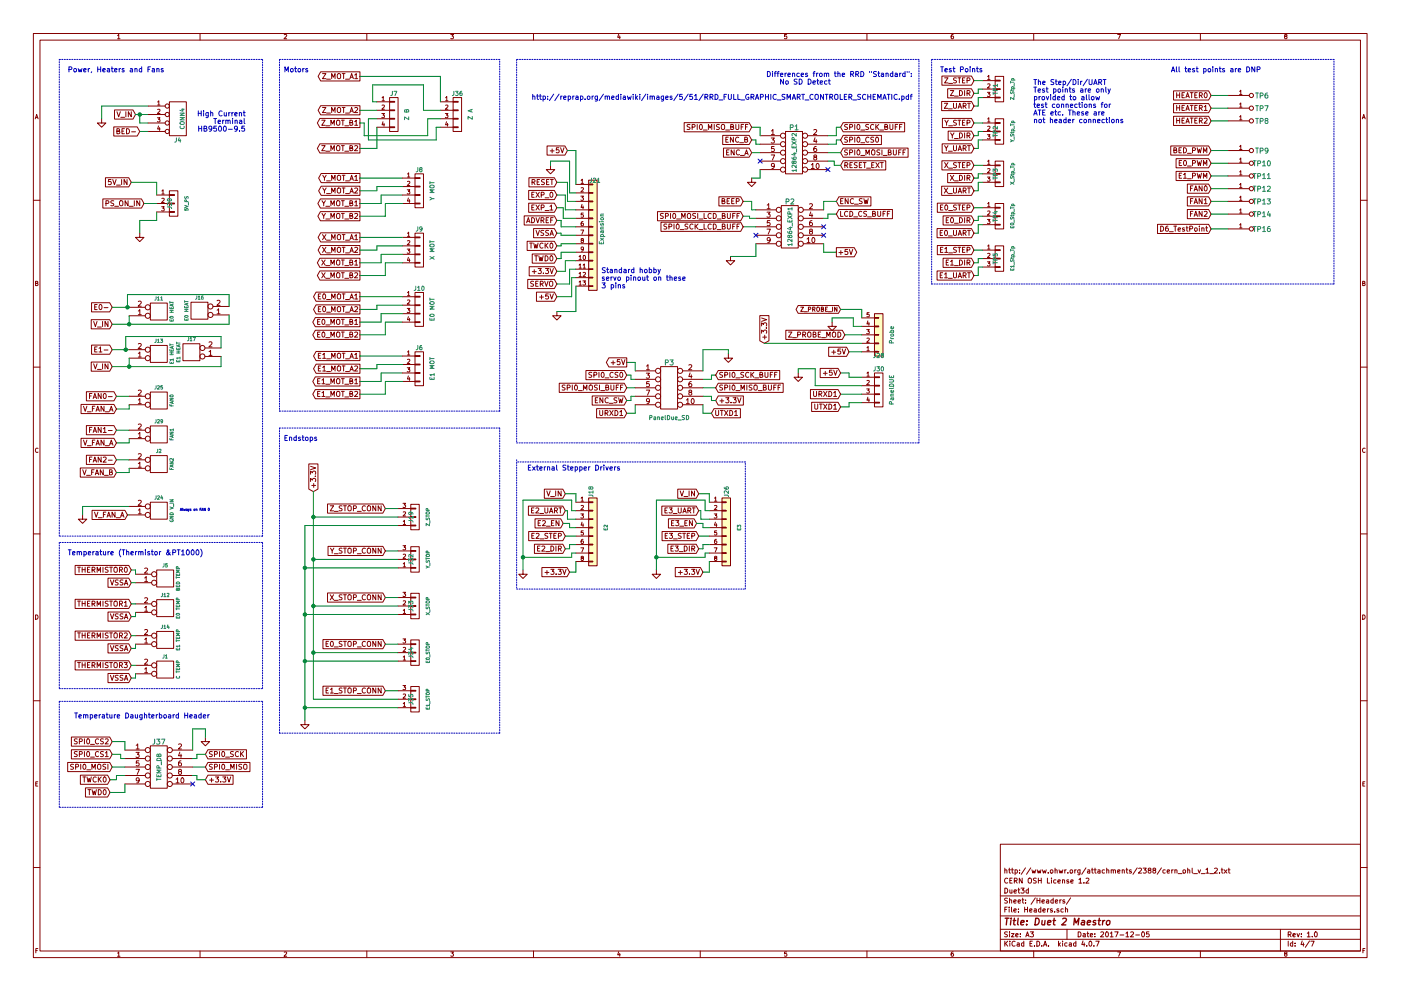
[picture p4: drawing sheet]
EESchema Schematic File Version 2
LIBS:Duet2Maestro-rescue
LIBS:power
LIBS:transistors
LIBS:conn
LIBS:linear
LIBS:regul
LIBS:cmos4000
LIBS:adc-dac
LIBS:memory
LIBS:xilinx
LIBS:microcontrollers
LIBS:dsp
LIBS:microchip
LIBS:analog_switches
LIBS:motorola
LIBS:texas
LIBS:intel
LIBS:audio
LIBS:interface
LIBS:digital-audio
LIBS:philips
LIBS:display
LIBS:cypress
LIBS:siliconi
LIBS:opto
LIBS:atmel
LIBS:contrib
LIBS:valves
LIBS:Duet2Maestro
LIBS:ATE
LIBS:Duet2Maestro-cache
EELAYER 25 0
EELAYER END
$Descr A3 16535 11693
encoding utf-8
Sheet 4 7
Title "Duet 2 Maestro"
Date "2017-12-05"
Rev "1.0"
Comp "Duet3d"
Comment1 "CERN OSH License 1.2"
Comment2 "http://www.ohwr.org/attachments/2388/cern_ohl_v_1_2.txt"
Comment3 ""
Comment4 ""
$EndDescr
Text GLabel 9025 4050 1    60   Input ~ 0
+3.3V
$Comp
L Conn_01x05 J28
U 1 1
P 10375 3950
F 0 "J28" H 10375 4200 50  0000 C CNN
F 1 "Probe" V 10525 3950 50  0000 C CNN
F 2 "complib:PIN_ARRAY_5x1" H 10375 3950 60  0001 C CNN
F 3 "" H 10375 3950 60  0001 C CNN
	1    10375 3950
	1    0    0    1   
$EndComp
Text GLabel 9975 3950 0    60   Input ~ 0
Z_PROBE_MOD
Text GLabel 9925 3650 0    50   BiDi ~ 0
Z_PROBE_IN
$Comp
L GND #PWR027
U 1 1
P 975 6075
AR Path="/53B0339C" Ref="#PWR027"  Part="1" 
AR Path="/50656780/53B0339C" Ref="#PWR048"  Part="1" 
F 0 "#PWR048" H 975 6075 30  0001 C CNN
F 1 "GND" H 975 6005 30  0001 C CNN
F 2 "" H 975 6075 60  0001 C CNN
F 3 "" H 975 6075 60  0001 C CNN
	1    975  6075
	1    0    0    -1  
$EndComp
$Comp
L GND #PWR028
U 1 1
P 9825 3800
AR Path="/53B0339B" Ref="#PWR028"  Part="1" 
AR Path="/50656780/53B0339B" Ref="#PWR049"  Part="1" 
F 0 "#PWR049" H 9825 3800 30  0001 C CNN
F 1 "GND" H 9825 3730 30  0001 C CNN
F 2 "" H 9825 3800 60  0001 C CNN
F 3 "" H 9825 3800 60  0001 C CNN
	1    9825 3800
	1    0    0    -1  
$EndComp
$Comp
L GND #PWR029
U 1 1
P 1650 2750
AR Path="/53B03391" Ref="#PWR029"  Part="1" 
AR Path="/50656780/53B03391" Ref="#PWR050"  Part="1" 
F 0 "#PWR050" H 1650 2750 30  0001 C CNN
F 1 "GND" H 1650 2680 30  0001 C CNN
F 2 "" H 1650 2750 60  0001 C CNN
F 3 "" H 1650 2750 60  0001 C CNN
	1    1650 2750
	1    0    0    -1  
$EndComp
Text GLabel 1505 6075 0    60   Input ~ 0
V_FAN_A
$Comp
L CONN2 J24
U 1 1
P 1875 5975
F 0 "J24" H 1875 5875 40  0000 C CNN
F 1 "GND V_IN" V 2025 6025 40  0000 C CNN
F 2 "complib:PIN_ARRAY_2X1" H 1875 5975 60  0001 C CNN
F 3 "" H 1875 5975 60  0001 C CNN
	1    1875 5975
	1    0    0    1   
$EndComp
Text GLabel 1700 2400 0    60   Input ~ 0
PS_ON_IN
$Comp
L CONN_01X03 J20
U 1 1
P 2050 2400
F 0 "J20" V 2000 2400 50  0000 C CNN
F 1 "5V_PS" V 2200 2400 40  0000 C CNN
F 2 "complib:PIN_ARRAY_3X1" H 2050 2400 60  0001 C CNN
F 3 "" H 2050 2400 60  0001 C CNN
	1    2050 2400
	1    0    0    -1  
$EndComp
$Comp
L GND #PWR030
U 1 1
P 1200 1400
AR Path="/5220B9D2" Ref="#PWR030"  Part="1" 
AR Path="/50656780/5220B9D2" Ref="#PWR051"  Part="1" 
F 0 "#PWR051" H 1200 1400 30  0001 C CNN
F 1 "GND" H 1200 1330 30  0001 C CNN
F 2 "" H 1200 1400 60  0001 C CNN
F 3 "" H 1200 1400 60  0001 C CNN
	1    1200 1400
	1    0    0    -1  
$EndComp
Text GLabel 1550 2150 0    60   Input ~ 0
5V_IN
Text GLabel 6575 3500 0    60   Input ~ 0
+5V
Text GLabel 9925 4650 0    60   Input ~ 0
URXD1
Text GLabel 9925 4800 0    60   Input ~ 0
UTXD1
Text Notes 2900 1550 2    60   ~ 0
High Current\nTerminal\nHB9500-9.5
Text GLabel 1550 7275 0    60   Input ~ 0
VSSA
Text GLabel 1550 6875 0    60   Input ~ 0
VSSA
Text GLabel 1600 1350 0    60   Input ~ 0
V_IN
$Comp
L GND #PWR031
U 1 1
P 3600 8500
AR Path="/50659578" Ref="#PWR031"  Part="1" 
AR Path="/50656780/50659578" Ref="#PWR052"  Part="1" 
F 0 "#PWR052" H 3600 8500 30  0001 C CNN
F 1 "GND" H 3600 8430 30  0001 C CNN
F 2 "" H 3600 8500 60  0001 C CNN
F 3 "" H 3600 8500 60  0001 C CNN
	1    3600 8500
	1    0    0    -1  
$EndComp
Text GLabel 3700 5800 1    60   Input ~ 0
+3.3V
$Comp
L CONN2 J5
U 1 1
P 1950 6775
F 0 "J5" H 1950 6675 40  0000 C CNN
F 1 "BED TEMP" V 2100 6825 40  0000 C CNN
F 2 "complib:PIN_ARRAY_2X1" H 1950 6775 60  0001 C CNN
F 3 "" H 1950 6775 60  0001 C CNN
	1    1950 6775
	1    0    0    1   
$EndComp
Text GLabel 6575 2900 0    60   Input ~ 0
TWCK0
Text GLabel 6575 3050 0    60   Input ~ 0
TWD0
Text GLabel 1325 3625 0    60   Input ~ 0
E0-
Text GLabel 1325 3825 0    60   Input ~ 0
V_IN
Text GLabel 1375 4825 0    60   Input ~ 0
V_FAN_A
Text GLabel 1375 4675 0    60   Input ~ 0
FAN0-
Text GLabel 1650 1550 0    60   Input ~ 0
BED-
Text GLabel 1550 6725 0    60   Input ~ 0
THERMISTOR0
Text GLabel 1550 7125 0    60   Input ~ 0
THERMISTOR1
Text GLabel 4550 6000 0    60   Input ~ 0
Z_STOP_CONN
Text GLabel 4550 7600 0    60   Input ~ 0
E0_STOP_CONN
Text GLabel 4550 6500 0    60   Input ~ 0
Y_STOP_CONN
Text GLabel 4550 7050 0    60   Input ~ 0
X_STOP_CONN
Text GLabel 6575 3200 0    60   Input ~ 0
+3.3V
Text GLabel 4550 8150 0    60   Input ~ 0
E1_STOP_CONN
$Comp
L CONN2 J12
U 1 1
P 1950 7125
F 0 "J12" H 1950 7025 40  0000 C CNN
F 1 "E0 TEMP" V 2100 7175 40  0000 C CNN
F 2 "complib:PIN_ARRAY_2X1" H 1950 7125 60  0001 C CNN
F 3 "" H 1950 7125 60  0001 C CNN
	1    1950 7125
	1    0    0    1   
$EndComp
Text Notes 2125 6025 0    28   ~ 0
Always on FAN 0
$Comp
L CONN2 J25
U 1 1
P 1875 4675
F 0 "J25" H 1875 4575 40  0000 C CNN
F 1 "FAN0" V 2025 4725 40  0000 C CNN
F 2 "complib:PIN_ARRAY_2X1" H 1875 4675 60  0001 C CNN
F 3 "" H 1875 4675 60  0001 C CNN
	1    1875 4675
	1    0    0    1   
$EndComp
Text GLabel 1375 5225 0    60   Input ~ 0
V_FAN_A
Text GLabel 1375 5075 0    60   Input ~ 0
FAN1-
$Comp
L CONN2 J29
U 1 1
P 1875 5075
F 0 "J29" H 1875 4975 40  0000 C CNN
F 1 "FAN1" V 2025 5125 40  0000 C CNN
F 2 "complib:PIN_ARRAY_2X1" H 1875 5075 60  0001 C CNN
F 3 "" H 1875 5075 60  0001 C CNN
	1    1875 5075
	1    0    0    1   
$EndComp
Text GLabel 1550 7650 0    60   Input ~ 0
VSSA
Text GLabel 1325 4125 0    60   Input ~ 0
E1-
Text GLabel 1325 4325 0    60   Input ~ 0
V_IN
Text GLabel 1550 7500 0    60   Input ~ 0
THERMISTOR2
$Comp
L CONN2 J14
U 1 1
P 1950 7500
F 0 "J14" H 1950 7400 40  0000 C CNN
F 1 "E1 TEMP" V 2100 7550 40  0000 C CNN
F 2 "complib:PIN_ARRAY_2X1" H 1950 7500 60  0001 C CNN
F 3 "" H 1950 7500 60  0001 C CNN
	1    1950 7500
	1    0    0    1   
$EndComp
$Comp
L CONN2 J13
U 1 1
P 1875 4125
F 0 "J13" H 1875 4025 40  0000 C CNN
F 1 "E1 HEAT" V 2025 4175 40  0000 C CNN
F 2 "complib:3.5MM_2X1" H 1875 4125 60  0001 C CNN
F 3 "" H 1875 4125 60  0001 C CNN
	1    1875 4125
	1    0    0    1   
$EndComp
$Comp
L CONN2 J11
U 1 1
P 1875 3625
F 0 "J11" H 1875 3525 40  0000 C CNN
F 1 "E0 HEAT" V 2025 3675 40  0000 C CNN
F 2 "complib:3.5MM_2X1" H 1875 3625 60  0001 C CNN
F 3 "" H 1875 3625 60  0001 C CNN
	1    1875 3625
	1    0    0    1   
$EndComp
$Comp
L CONN_01X04 J30
U 1 1
P 10375 4600
F 0 "J30" H 10375 4850 50  0000 C CNN
F 1 "PanelDUE" V 10525 4600 50  0000 C CNN
F 2 "complib:PIN_ARRAY_4x1" H 10375 4600 60  0001 C CNN
F 3 "" H 10375 4600 60  0001 C CNN
	1    10375 4600
	1    0    0    -1  
$EndComp
Text GLabel 6675 6325 0    60   Input ~ 0
E2_STEP
Text GLabel 6675 6475 0    60   Input ~ 0
E2_DIR
Text GLabel 6650 6175 0    60   Input ~ 0
E2_EN
Text GLabel 8250 6325 0    60   Input ~ 0
E3_STEP
Text GLabel 8250 6475 0    60   Input ~ 0
E3_DIR
Text GLabel 8225 6175 0    60   Input ~ 0
E3_EN
$Comp
L CONN_01X04 J6
U 1 1
P 4950 4350
F 0 "J6" H 4950 4600 50  0000 C CNN
F 1 "E1 MOT" V 5100 4350 50  0000 C CNN
F 2 "complib:PIN_ARRAY_4x1" H 4950 4350 60  0001 C CNN
F 3 "" H 4950 4350 60  0001 C CNN
	1    4950 4350
	1    0    0    -1  
$EndComp
$Comp
L CONN_01X03 J35
U 1 1
P 4900 8250
F 0 "J35" V 4850 8250 50  0000 C CNN
F 1 "E1_STOP" V 5050 8250 40  0000 C CNN
F 2 "complib:PIN_ARRAY_3X1" H 4900 8250 60  0001 C CNN
F 3 "" H 4900 8250 60  0001 C CNN
	1    4900 8250
	1    0    0    1   
$EndComp
$Comp
L CONN_01X03 J34
U 1 1
P 4900 7700
F 0 "J34" V 4850 7700 50  0000 C CNN
F 1 "E0_STOP" V 5050 7700 40  0000 C CNN
F 2 "complib:PIN_ARRAY_3X1" H 4900 7700 60  0001 C CNN
F 3 "" H 4900 7700 60  0001 C CNN
	1    4900 7700
	1    0    0    1   
$EndComp
$Comp
L CONN_01X03 J33
U 1 1
P 4900 7150
F 0 "J33" V 4850 7150 50  0000 C CNN
F 1 "X_STOP" V 5050 7150 40  0000 C CNN
F 2 "complib:PIN_ARRAY_3X1" H 4900 7150 60  0001 C CNN
F 3 "" H 4900 7150 60  0001 C CNN
	1    4900 7150
	1    0    0    1   
$EndComp
$Comp
L CONN_01X03 J32
U 1 1
P 4900 6600
F 0 "J32" V 4850 6600 50  0000 C CNN
F 1 "Y_STOP" V 5050 6600 40  0000 C CNN
F 2 "complib:PIN_ARRAY_3X1" H 4900 6600 60  0001 C CNN
F 3 "" H 4900 6600 60  0001 C CNN
	1    4900 6600
	1    0    0    1   
$EndComp
$Comp
L CONN_01X03 J19
U 1 1
P 4900 6100
F 0 "J19" V 4850 6100 50  0000 C CNN
F 1 "Z_STOP" V 5050 6100 40  0000 C CNN
F 2 "complib:PIN_ARRAY_3X1" H 4900 6100 60  0001 C CNN
F 3 "" H 4900 6100 60  0001 C CNN
	1    4900 6100
	1    0    0    1   
$EndComp
$Comp
L CONN_01X04 J10
U 1 1
P 4950 3650
F 0 "J10" H 4950 3900 50  0000 C CNN
F 1 "E0 MOT" V 5100 3650 50  0000 C CNN
F 2 "complib:PIN_ARRAY_4x1" H 4950 3650 60  0001 C CNN
F 3 "" H 4950 3650 60  0001 C CNN
	1    4950 3650
	1    0    0    -1  
$EndComp
$Comp
L CONN_01X04 J9
U 1 1
P 4950 2950
F 0 "J9" H 4950 3200 50  0000 C CNN
F 1 "X MOT" V 5100 2950 50  0000 C CNN
F 2 "complib:PIN_ARRAY_4x1" H 4950 2950 60  0001 C CNN
F 3 "" H 4950 2950 60  0001 C CNN
	1    4950 2950
	1    0    0    -1  
$EndComp
$Comp
L CONN_01X04 J8
U 1 1
P 4950 2250
F 0 "J8" H 4950 2500 50  0000 C CNN
F 1 "Y MOT" V 5100 2250 50  0000 C CNN
F 2 "complib:PIN_ARRAY_4x1" H 4950 2250 60  0001 C CNN
F 3 "" H 4950 2250 60  0001 C CNN
	1    4950 2250
	1    0    0    -1  
$EndComp
$Comp
L CONN_01X04 J7
U 1 1
P 4650 1350
F 0 "J7" H 4650 1600 50  0000 C CNN
F 1 "Z B" V 4800 1350 50  0000 C CNN
F 2 "complib:PIN_ARRAY_4x1" H 4650 1350 60  0001 C CNN
F 3 "" H 4650 1350 60  0001 C CNN
	1    4650 1350
	1    0    0    -1  
$EndComp
Text Notes 800  850  0    60   ~ 0
Power, Heaters and Fans
Text Notes 800  6550 0    60   ~ 0
Temperature (Thermistor &PT1000)
Text Notes 3350 850  0    60   ~ 0
Motors
Text Notes 3350 5200 0    60   ~ 0
Endstops
$Comp
L GND #PWR033
U 1 1
P 2425 8700
AR Path="/56846E9B" Ref="#PWR033"  Part="1" 
AR Path="/50656780/56846E9B" Ref="#PWR053"  Part="1" 
F 0 "#PWR053" H 2425 8700 30  0001 C CNN
F 1 "GND" H 2425 8630 30  0001 C CNN
F 2 "" H 2425 8700 60  0001 C CNN
F 3 "" H 2425 8700 60  0001 C CNN
	1    2425 8700
	1    0    0    -1  
$EndComp
Text GLabel 2425 8900 2    60   Input ~ 0
SPI0_SCK
Text GLabel 2425 9050 2    60   Input ~ 0
SPI0_MISO
Text GLabel 2425 9200 2    60   Input ~ 0
+3.3V
$Comp
L CONN_01X04 J36
U 1 1
P 5400 1350
F 0 "J36" H 5400 1600 50  0000 C CNN
F 1 "Z A" V 5550 1350 50  0000 C CNN
F 2 "complib:PIN_ARRAY_4x1" H 5400 1350 60  0001 C CNN
F 3 "" H 5400 1350 60  0001 C CNN
	1    5400 1350
	1    0    0    -1  
$EndComp
$Comp
L CONN_5X2 P1
U 1 1
P 9375 1800
F 0 "P1" H 9375 2100 60  0000 C CNN
F 1 "12864_EXP2" V 9375 1800 50  0000 C CNN
F 2 "complib:IDC_PIN_ARRAY_5x2" H 9375 1800 60  0001 C CNN
F 3 "~" H 9375 1800 60  0000 C CNN
	1    9375 1800
	1    0    0    -1  
$EndComp
$Comp
L CONN_5X2 P2
U 1 1
P 9325 2675
F 0 "P2" H 9325 2975 60  0000 C CNN
F 1 "12864_EXP1" V 9325 2675 50  0000 C CNN
F 2 "complib:IDC_PIN_ARRAY_5x2" H 9325 2675 60  0001 C CNN
F 3 "~" H 9325 2675 60  0000 C CNN
	1    9325 2675
	1    0    0    -1  
$EndComp
Text GLabel 9925 1800 2    60   Input ~ 0
SPI0_MOSI_BUFF
Text GLabel 8875 1500 0    60   Input ~ 0
SPI0_MISO_BUFF
Text GLabel 9925 1500 2    60   Input ~ 0
SPI0_SCK_BUFF
Text GLabel 9925 1650 2    60   Input ~ 0
SPI0_CS0
$Comp
L GND #PWR035
U 1 1
P 8875 2100
AR Path="/5686E302" Ref="#PWR035"  Part="1" 
AR Path="/50656780/5686E302" Ref="#PWR054"  Part="1" 
F 0 "#PWR054" H 8875 2100 30  0001 C CNN
F 1 "GND" H 8875 2030 30  0001 C CNN
F 2 "" H 8875 2100 60  0001 C CNN
F 3 "" H 8875 2100 60  0001 C CNN
	1    8875 2100
	-1   0    0    -1  
$EndComp
Text GLabel 9875 2375 2    60   Input ~ 0
ENC_SW
Text GLabel 8875 1650 0    60   Input ~ 0
ENC_B
Text GLabel 8875 1800 0    60   Input ~ 0
ENC_A
$Comp
L GND #PWR036
U 1 1
P 8625 3025
AR Path="/5686EDE8" Ref="#PWR036"  Part="1" 
AR Path="/50656780/5686EDE8" Ref="#PWR055"  Part="1" 
F 0 "#PWR055" H 8625 3025 30  0001 C CNN
F 1 "GND" H 8625 2955 30  0001 C CNN
F 2 "" H 8625 3025 60  0001 C CNN
F 3 "" H 8625 3025 60  0001 C CNN
	1    8625 3025
	-1   0    0    -1  
$EndComp
Text GLabel 1325 8900 0    60   Input ~ 0
SPI0_CS1
Text GLabel 1325 9050 0    60   Input ~ 0
SPI0_MOSI
Text GLabel 1325 8750 0    60   Input ~ 0
SPI0_CS2
$Comp
L CONN_5X2 J37
U 1 1
P 1875 9050
F 0 "J37" H 1875 9350 60  0000 C CNN
F 1 "TEMP_DB" V 1875 9050 50  0000 C CNN
F 2 "complib:MAX_TEMP_DB" H 1875 9050 60  0001 C CNN
F 3 "~" H 1875 9050 60  0000 C CNN
	1    1875 9050
	1    0    0    -1  
$EndComp
NoConn ~ 2275 9250
Text GLabel 9925 4400 0    60   Input ~ 0
+5V
$Comp
L GND #PWR038
U 1 1
P 9425 4400
AR Path="/5714CD6A" Ref="#PWR038"  Part="1" 
AR Path="/50656780/5714CD6A" Ref="#PWR056"  Part="1" 
F 0 "#PWR056" H 9425 4400 30  0001 C CNN
F 1 "GND" H 9425 4330 30  0001 C CNN
F 2 "" H 9425 4400 60  0001 C CNN
F 3 "" H 9425 4400 60  0001 C CNN
	1    9425 4400
	1    0    0    -1  
$EndComp
Text GLabel 1375 5575 0    60   Input ~ 0
V_FAN_B
Text GLabel 1375 5425 0    60   Input ~ 0
FAN2-
$Comp
L CONN2 J2
U 1 1
P 1875 5425
F 0 "J2" H 1875 5325 40  0000 C CNN
F 1 "FAN2" V 2025 5475 40  0000 C CNN
F 2 "complib:PIN_ARRAY_2X1" H 1875 5425 60  0001 C CNN
F 3 "" H 1875 5425 60  0001 C CNN
	1    1875 5425
	1    0    0    1   
$EndComp
Text Notes 11100 850  0    60   ~ 0
Test Points
$Comp
L CONN_01X03 TP1
U 1 1
P 11800 1050
F 0 "TP1" V 11750 1050 50  0000 C CNN
F 1 "Z_Stp_Tp" V 11950 1050 40  0000 C CNN
F 2 "complib:TPx3" H 11800 1050 60  0001 C CNN
F 3 "" H 11800 1050 60  0001 C CNN
	1    11800 1050
	1    0    0    -1  
$EndComp
$Comp
L CONN_01X03 TP2
U 1 1
P 11800 1550
F 0 "TP2" V 11750 1550 50  0000 C CNN
F 1 "Y_Stp_Tp" V 11950 1550 40  0000 C CNN
F 2 "complib:TPx3" H 11800 1550 60  0001 C CNN
F 3 "" H 11800 1550 60  0001 C CNN
	1    11800 1550
	1    0    0    -1  
$EndComp
$Comp
L CONN_01X03 TP3
U 1 1
P 11800 2050
F 0 "TP3" V 11750 2050 50  0000 C CNN
F 1 "X_Stp_Tp" V 11950 2050 40  0000 C CNN
F 2 "complib:TPx3" H 11800 2050 60  0001 C CNN
F 3 "" H 11800 2050 60  0001 C CNN
	1    11800 2050
	1    0    0    -1  
$EndComp
$Comp
L CONN_01X03 TP4
U 1 1
P 11800 2550
F 0 "TP4" V 11750 2550 50  0000 C CNN
F 1 "E0_Stp_Tp" V 11950 2550 40  0000 C CNN
F 2 "complib:TPx3" H 11800 2550 60  0001 C CNN
F 3 "" H 11800 2550 60  0001 C CNN
	1    11800 2550
	1    0    0    -1  
$EndComp
$Comp
L CONN_01X03 TP5
U 1 1
P 11800 3050
F 0 "TP5" V 11750 3050 50  0000 C CNN
F 1 "E1_Stp_Tp" V 11950 3050 40  0000 C CNN
F 2 "complib:TPx3" H 11800 3050 60  0001 C CNN
F 3 "" H 11800 3050 60  0001 C CNN
	1    11800 3050
	1    0    0    -1  
$EndComp
Text GLabel 11500 2950 0    60   Input ~ 0
E1_STEP
Text GLabel 11500 3100 0    60   Input ~ 0
E1_DIR
Text GLabel 11500 2450 0    60   Input ~ 0
E0_STEP
Text GLabel 11500 2600 0    60   Input ~ 0
E0_DIR
Text GLabel 11500 1950 0    60   Input ~ 0
X_STEP
Text GLabel 11500 2100 0    60   Input ~ 0
X_DIR
Text GLabel 11500 1450 0    60   Input ~ 0
Y_STEP
Text GLabel 11500 1600 0    60   Input ~ 0
Y_DIR
Text GLabel 11500 950  0    60   Input ~ 0
Z_STEP
Text GLabel 11500 1100 0    60   Input ~ 0
Z_DIR
$Comp
L TP TP6
U 1 1
P 14500 1125
F 0 "TP6" V 14500 1525 60  0000 C CNN
F 1 "TP" H 14500 1475 60  0001 C CNN
F 2 "complib:TP_via" H 14500 1125 60  0001 C CNN
F 3 "" H 14500 1125 60  0000 C CNN
	1    14500 1125
	0    1    1    0   
$EndComp
Text GLabel 14300 1125 0    60   Input ~ 0
HEATER0
Text GLabel 14300 1275 0    60   Input ~ 0
HEATER1
Text GLabel 14300 1425 0    60   Input ~ 0
HEATER2
$Comp
L TP TP7
U 1 1
P 14500 1275
F 0 "TP7" V 14500 1675 60  0000 C CNN
F 1 "TP" H 14500 1625 60  0001 C CNN
F 2 "complib:TP_via" H 14500 1275 60  0001 C CNN
F 3 "" H 14500 1275 60  0000 C CNN
	1    14500 1275
	0    1    1    0   
$EndComp
$Comp
L TP TP8
U 1 1
P 14500 1425
F 0 "TP8" V 14500 1825 60  0000 C CNN
F 1 "TP" H 14500 1775 60  0001 C CNN
F 2 "complib:TP_via" H 14500 1425 60  0001 C CNN
F 3 "" H 14500 1425 60  0000 C CNN
	1    14500 1425
	0    1    1    0   
$EndComp
$Comp
L TP TP9
U 1 1
P 14500 1775
F 0 "TP9" V 14500 2175 60  0000 C CNN
F 1 "TP" H 14500 2125 60  0001 C CNN
F 2 "complib:TP_via" H 14500 1775 60  0001 C CNN
F 3 "" H 14500 1775 60  0000 C CNN
	1    14500 1775
	0    1    1    0   
$EndComp
Text GLabel 14300 1775 0    60   Input ~ 0
BED_PWM
Text GLabel 14300 1925 0    60   Input ~ 0
E0_PWM
Text GLabel 14300 2075 0    60   Input ~ 0
E1_PWM
$Comp
L TP TP10
U 1 1
P 14500 1925
F 0 "TP10" V 14500 2325 60  0000 C CNN
F 1 "TP" H 14500 2275 60  0001 C CNN
F 2 "complib:TP_via" H 14500 1925 60  0001 C CNN
F 3 "" H 14500 1925 60  0000 C CNN
	1    14500 1925
	0    1    1    0   
$EndComp
$Comp
L TP TP11
U 1 1
P 14500 2075
F 0 "TP11" V 14500 2475 60  0000 C CNN
F 1 "TP" H 14500 2425 60  0001 C CNN
F 2 "complib:TP_via" H 14500 2075 60  0001 C CNN
F 3 "" H 14500 2075 60  0000 C CNN
	1    14500 2075
	0    1    1    0   
$EndComp
$Comp
L TP TP12
U 1 1
P 14500 2225
F 0 "TP12" V 14500 2625 60  0000 C CNN
F 1 "TP" H 14500 2575 60  0001 C CNN
F 2 "complib:TP_via" H 14500 2225 60  0001 C CNN
F 3 "" H 14500 2225 60  0000 C CNN
	1    14500 2225
	0    1    1    0   
$EndComp
Text GLabel 14300 2225 0    60   Input ~ 0
FAN0
Text GLabel 14300 2375 0    60   Input ~ 0
FAN1
Text GLabel 14300 2525 0    60   Input ~ 0
FAN2
$Comp
L TP TP13
U 1 1
P 14500 2375
F 0 "TP13" V 14500 2775 60  0000 C CNN
F 1 "TP" H 14500 2725 60  0001 C CNN
F 2 "complib:TP_via" H 14500 2375 60  0001 C CNN
F 3 "" H 14500 2375 60  0000 C CNN
	1    14500 2375
	0    1    1    0   
$EndComp
$Comp
L TP TP14
U 1 1
P 14500 2525
F 0 "TP14" V 14500 2925 60  0000 C CNN
F 1 "TP" H 14500 2875 60  0001 C CNN
F 2 "complib:TP_via" H 14500 2525 60  0001 C CNN
F 3 "" H 14500 2525 60  0000 C CNN
	1    14500 2525
	0    1    1    0   
$EndComp
$Comp
L TP TP16
U 1 1
P 14500 2700
F 0 "TP16" V 14500 3100 60  0000 C CNN
F 1 "TP" H 14500 3050 60  0001 C CNN
F 2 "complib:TP_via" H 14500 2700 60  0001 C CNN
F 3 "" H 14500 2700 60  0000 C CNN
	1    14500 2700
	0    1    1    0   
$EndComp
Text GLabel 14300 2700 0    60   Input ~ 0
D6_TestPoint
Text Notes 13825 850  0    60   ~ 0
All test points are DNP
Text GLabel 9875 2975 2    60   Output ~ 0
+5V
Text Notes 12200 1450 0    60   ~ 0
The Step/Dir/UART\nTest points are only \nprovided to allow\ntest connections for\nATE etc. These are\nnot header connections
Text GLabel 4250 3250 0    60   Output ~ 0
X_MOT_B2
Text GLabel 4250 3100 0    60   Output ~ 0
X_MOT_B1
Text GLabel 4250 2800 0    60   Output ~ 0
X_MOT_A1
Text GLabel 4250 2950 0    60   Output ~ 0
X_MOT_A2
Text GLabel 4250 2550 0    60   Output ~ 0
Y_MOT_B2
Text GLabel 4250 2400 0    60   Output ~ 0
Y_MOT_B1
Text GLabel 4250 2250 0    60   Output ~ 0
Y_MOT_A2
Text GLabel 4250 2100 0    60   Output ~ 0
Y_MOT_A1
Text GLabel 4250 1750 0    60   Output ~ 0
Z_MOT_B2
Text GLabel 4250 1450 0    60   Output ~ 0
Z_MOT_B1
Text GLabel 4250 900  0    60   Output ~ 0
Z_MOT_A1
Text GLabel 4250 1300 0    60   Output ~ 0
Z_MOT_A2
Text GLabel 4250 3950 0    60   Output ~ 0
E0_MOT_B2
Text GLabel 4250 3800 0    60   Output ~ 0
E0_MOT_B1
Text GLabel 4250 3500 0    60   Output ~ 0
E0_MOT_A1
Text GLabel 4250 3650 0    60   Output ~ 0
E0_MOT_A2
Text GLabel 4250 4650 0    60   Output ~ 0
E1_MOT_B2
Text GLabel 4250 4500 0    60   Output ~ 0
E1_MOT_B1
Text GLabel 4250 4200 0    60   Output ~ 0
E1_MOT_A1
Text GLabel 4250 4350 0    60   Output ~ 0
E1_MOT_A2
Text GLabel 6575 2300 0    60   Input ~ 0
EXP_0
Text GLabel 6575 2450 0    60   Input ~ 0
EXP_1
Text Notes 10775 1175 2    60   ~ 0
 Differences from the RRD "Standard":\nNo SD Detect                     \n               \nhttp://reprap.org/mediawiki/images/5/51/RRD_FULL_GRAPHIC_SMART_CONTROLER_SCHEMATIC.pdf
Wire Wire Line
	1600 7125 1550 7125
Wire Wire Line
	1325 3825 2705 3825
Wire Wire Line
	9025 4050 10175 4050
Wire Wire Line
	10175 3750 10175 3650
Wire Wire Line
	10175 3650 9925 3650
Wire Wire Line
	1550 6875 1600 6875
Wire Wire Line
	1700 2400 1850 2400
Wire Wire Line
	1200 1400 1200 1250
Wire Wire Line
	1200 1250 1750 1250
Wire Wire Line
	1375 4825 1525 4825
Wire Wire Line
	1600 1350 1750 1350
Wire Wire Line
	4250 1300 4450 1300
Wire Wire Line
	1525 4675 1375 4675
Wire Wire Line
	1325 3625 1525 3625
Wire Wire Line
	1550 2150 1850 2150
Wire Wire Line
	1850 2150 1850 2300
Wire Wire Line
	1850 2500 1850 2600
Wire Wire Line
	1850 2600 1650 2600
Wire Wire Line
	1650 2600 1650 2750
Wire Wire Line
	1550 6725 1600 6725
Wire Wire Line
	1600 6725 1600 6775
Wire Wire Line
	9975 3950 10175 3950
Wire Wire Line
	9825 3800 9825 3750
Wire Wire Line
	9825 3750 10075 3750
Wire Wire Line
	10075 3750 10075 3850
Wire Wire Line
	10075 3850 10175 3850
Wire Wire Line
	1550 7275 1600 7275
Wire Wire Line
	1600 7275 1600 7225
Wire Wire Line
	1525 4825 1525 4775
Wire Wire Line
	1375 5225 1525 5225
Wire Wire Line
	1525 5075 1375 5075
Wire Wire Line
	1525 5225 1525 5175
Wire Wire Line
	1600 7500 1550 7500
Wire Wire Line
	1325 4325 2610 4325
Wire Wire Line
	1325 4125 1525 4125
Wire Wire Line
	1550 7650 1600 7650
Wire Wire Line
	1600 7650 1600 7600
Wire Wire Line
	1525 4325 1525 4225
Wire Wire Line
	1525 3825 1525 3725
Wire Wire Line
	1525 5975 975  5975
Wire Wire Line
	975  5975 975  6075
Wire Wire Line
	1505 6075 1525 6075
Wire Wire Line
	3600 6200 3600 8500
Wire Wire Line
	3600 8350 4700 8350
Wire Wire Line
	3600 7800 4700 7800
Connection ~ 3600 8350
Wire Wire Line
	3600 7250 4700 7250
Connection ~ 3600 7800
Wire Wire Line
	3600 6700 4700 6700
Connection ~ 3600 7250
Wire Wire Line
	3600 6200 4700 6200
Connection ~ 3600 6700
Wire Wire Line
	3700 5800 3700 8250
Wire Wire Line
	3700 6100 4700 6100
Wire Wire Line
	3700 6600 4700 6600
Connection ~ 3700 6100
Wire Wire Line
	3700 7150 4700 7150
Connection ~ 3700 6600
Wire Wire Line
	3700 7700 4700 7700
Connection ~ 3700 7150
Wire Wire Line
	3700 8250 4700 8250
Connection ~ 3700 7700
Wire Wire Line
	4550 8150 4700 8150
Wire Wire Line
	4550 7600 4700 7600
Wire Wire Line
	4550 7050 4700 7050
Wire Wire Line
	4550 6500 4700 6500
Wire Wire Line
	4550 6000 4700 6000
Wire Wire Line
	4550 2550 4550 2400
Wire Wire Line
	4550 2400 4750 2400
Wire Wire Line
	4450 2250 4450 2200
Wire Wire Line
	4450 2200 4750 2200
Wire Wire Line
	4500 2400 4500 2300
Wire Wire Line
	4500 2300 4750 2300
Wire Wire Line
	4250 2100 4750 2100
Wire Wire Line
	4250 2250 4450 2250
Wire Wire Line
	4250 2400 4500 2400
Wire Wire Line
	4250 2550 4550 2550
Wire Wire Line
	4550 3250 4550 3100
Wire Wire Line
	4550 3100 4750 3100
Wire Wire Line
	4450 2950 4450 2900
Wire Wire Line
	4450 2900 4750 2900
Wire Wire Line
	4500 3100 4500 3000
Wire Wire Line
	4500 3000 4750 3000
Wire Wire Line
	4250 2800 4750 2800
Wire Wire Line
	4250 2950 4450 2950
Wire Wire Line
	4250 3100 4500 3100
Wire Wire Line
	4250 3250 4550 3250
Wire Wire Line
	4550 3950 4550 3800
Wire Wire Line
	4550 3800 4750 3800
Wire Wire Line
	4450 3650 4450 3600
Wire Wire Line
	4450 3600 4750 3600
Wire Wire Line
	4500 3800 4500 3700
Wire Wire Line
	4500 3700 4750 3700
Wire Wire Line
	4250 3500 4750 3500
Wire Wire Line
	4250 3650 4450 3650
Wire Wire Line
	4250 3800 4500 3800
Wire Wire Line
	4250 3950 4550 3950
Wire Wire Line
	4550 4650 4550 4500
Wire Wire Line
	4550 4500 4750 4500
Wire Wire Line
	4450 4350 4450 4300
Wire Wire Line
	4450 4300 4750 4300
Wire Wire Line
	4500 4500 4500 4400
Wire Wire Line
	4500 4400 4750 4400
Wire Wire Line
	4250 4200 4750 4200
Wire Wire Line
	4250 4350 4450 4350
Wire Wire Line
	4250 4500 4500 4500
Wire Wire Line
	4250 4650 4550 4650
Wire Notes Line
	700  700  3100 700 
Wire Notes Line
	3100 700  3100 6325
Wire Notes Line
	3100 6325 700  6325
Wire Notes Line
	700  6325 700  700 
Wire Notes Line
	700  6400 700  8125
Wire Notes Line
	700  8125 3100 8125
Wire Notes Line
	3100 8125 3100 6400
Wire Notes Line
	3100 6400 700  6400
Wire Notes Line
	3300 700  3300 4850
Wire Notes Line
	3300 4850 5900 4850
Wire Notes Line
	5900 4850 5900 700 
Wire Notes Line
	5900 700  3300 700 
Wire Notes Line
	3300 5050 5900 5050
Wire Notes Line
	5900 5050 5900 8650
Wire Notes Line
	5900 8650 3300 8650
Wire Notes Line
	3300 8650 3300 5050
Wire Notes Line
	6100 700  6100 5225
Wire Notes Line
	6100 5225 10850 5225
Wire Notes Line
	10850 5225 10850 700 
Wire Notes Line
	10850 700  6100 700 
Wire Wire Line
	4250 900  5200 900 
Wire Wire Line
	5200 900  5200 1200
Wire Wire Line
	5200 1300 5000 1300
Wire Wire Line
	5000 1300 5000 1000
Wire Wire Line
	5000 1000 4400 1000
Wire Wire Line
	4400 1000 4400 1200
Wire Wire Line
	4400 1200 4450 1200
Wire Wire Line
	9775 1700 9875 1700
Wire Wire Line
	9875 1700 9875 1650
Wire Wire Line
	9875 1650 9925 1650
Wire Wire Line
	9925 1800 9775 1800
Wire Wire Line
	8875 1800 8975 1800
Wire Wire Line
	8875 1650 8925 1650
Wire Wire Line
	8925 1650 8925 1700
Wire Wire Line
	8925 1700 8975 1700
Wire Wire Line
	8925 3025 8625 3025
Wire Wire Line
	8925 3025 8925 2875
Wire Wire Line
	8925 2675 8775 2675
Wire Wire Line
	8925 2475 8875 2475
Wire Wire Line
	8875 2475 8875 2375
Wire Wire Line
	8875 2375 8775 2375
Wire Wire Line
	9875 2975 9725 2975
Wire Wire Line
	9725 2975 9725 2875
Wire Wire Line
	9875 2525 9775 2525
Wire Wire Line
	9775 2525 9775 2575
Wire Wire Line
	9775 2575 9725 2575
Wire Wire Line
	9875 2375 9725 2375
Wire Wire Line
	9725 2375 9725 2475
Wire Wire Line
	1325 8750 1475 8750
Wire Wire Line
	1475 8750 1475 8850
Wire Wire Line
	2275 8850 2275 8600
Wire Wire Line
	2275 8600 2425 8600
Wire Wire Line
	1325 8900 1425 8900
Wire Wire Line
	1425 8900 1425 8950
Wire Wire Line
	1425 8950 1475 8950
Wire Wire Line
	1325 9050 1475 9050
Wire Wire Line
	2425 9200 2325 9200
Wire Wire Line
	2325 9200 2325 9150
Wire Wire Line
	2325 9150 2275 9150
Wire Wire Line
	2425 8900 2325 8900
Wire Wire Line
	2325 8900 2325 8950
Wire Wire Line
	2325 8950 2275 8950
Wire Wire Line
	2425 9050 2275 9050
Wire Wire Line
	2425 8600 2425 8700
Wire Wire Line
	9425 4350 9625 4350
Wire Wire Line
	9625 4350 9625 4550
Wire Wire Line
	9625 4550 10175 4550
Wire Wire Line
	9425 4350 9425 4400
Wire Wire Line
	9925 4400 10025 4400
Wire Wire Line
	10025 4400 10025 4450
Wire Wire Line
	10025 4450 10175 4450
Wire Wire Line
	9925 4650 10175 4650
Wire Wire Line
	9925 4800 10025 4800
Wire Wire Line
	10025 4800 10025 4750
Wire Wire Line
	10025 4750 10175 4750
Wire Wire Line
	1375 5575 1525 5575
Wire Wire Line
	1525 5425 1375 5425
Wire Wire Line
	1525 5575 1525 5525
Wire Notes Line
	11000 700  11000 3350
Wire Notes Line
	11000 3350 15750 3350
Wire Notes Line
	15750 3350 15750 700 
Wire Notes Line
	15750 700  11000 700 
Wire Wire Line
	11500 950  11600 950 
Wire Wire Line
	11500 1100 11550 1100
Wire Wire Line
	11550 1100 11550 1050
Wire Wire Line
	11550 1050 11600 1050
Wire Wire Line
	11500 1250 11550 1250
Wire Wire Line
	11550 1250 11550 1150
Wire Wire Line
	11550 1150 11600 1150
Wire Wire Line
	11500 1450 11600 1450
Wire Wire Line
	11500 1600 11550 1600
Wire Wire Line
	11550 1600 11550 1550
Wire Wire Line
	11550 1550 11600 1550
Wire Wire Line
	11500 1750 11550 1750
Wire Wire Line
	11550 1750 11550 1650
Wire Wire Line
	11550 1650 11600 1650
Wire Wire Line
	11500 1950 11600 1950
Wire Wire Line
	11500 2100 11550 2100
Wire Wire Line
	11550 2100 11550 2050
Wire Wire Line
	11550 2050 11600 2050
Wire Wire Line
	11500 2250 11550 2250
Wire Wire Line
	11550 2250 11550 2150
Wire Wire Line
	11550 2150 11600 2150
Wire Wire Line
	11500 2450 11600 2450
Wire Wire Line
	11500 2600 11550 2600
Wire Wire Line
	11550 2600 11550 2550
Wire Wire Line
	11550 2550 11600 2550
Wire Wire Line
	11500 2750 11550 2750
Wire Wire Line
	11550 2750 11550 2650
Wire Wire Line
	11550 2650 11600 2650
Wire Wire Line
	11500 2950 11600 2950
Wire Wire Line
	11500 3100 11550 3100
Wire Wire Line
	11550 3100 11550 3050
Wire Wire Line
	11550 3050 11600 3050
Wire Wire Line
	11500 3250 11550 3250
Wire Wire Line
	11550 3250 11550 3150
Wire Wire Line
	11550 3150 11600 3150
Wire Wire Line
	14500 1125 14300 1125
Wire Wire Line
	14500 1275 14300 1275
Wire Wire Line
	14500 1425 14300 1425
Wire Wire Line
	14500 1775 14300 1775
Wire Wire Line
	14500 1925 14300 1925
Wire Wire Line
	14500 2075 14300 2075
Wire Wire Line
	14500 2225 14300 2225
Wire Wire Line
	14500 2375 14300 2375
Wire Wire Line
	14500 2525 14300 2525
Wire Wire Line
	14500 2700 14300 2700
Wire Wire Line
	8875 1500 8975 1500
Wire Wire Line
	8975 1500 8975 1600
Wire Wire Line
	8875 2100 8975 2100
Wire Wire Line
	8975 2100 8975 2000
Wire Wire Line
	4250 1450 4300 1450
Wire Wire Line
	4300 1450 4300 1600
Wire Wire Line
	4300 1600 5050 1600
Wire Wire Line
	5050 1600 5050 1400
Wire Wire Line
	5050 1400 5200 1400
Wire Wire Line
	5200 1500 5150 1500
Wire Wire Line
	5150 1500 5150 1650
Wire Wire Line
	5150 1650 4350 1650
Wire Wire Line
	4350 1650 4350 1400
Wire Wire Line
	4350 1400 4450 1400
Wire Wire Line
	4450 1500 4450 1750
Wire Wire Line
	4450 1750 4250 1750
$Comp
L CONN_5X2 P3
U 1 1
P 7900 4575
F 0 "P3" H 7900 4875 60  0000 C CNN
F 1 "PanelDue_SD" H 7900 4225 50  0000 C CNN
F 2 "complib:IDC_PIN_ARRAY_5x2" H 7900 4575 60  0001 C CNN
F 3 "~" H 7900 4575 60  0000 C CNN
	1    7900 4575
	1    0    0    -1  
$EndComp
Text GLabel 7400 4425 0    60   Input ~ 0
SPI0_CS0
$Comp
L GND #PWR057
U 1 1
P 8600 4175
F 0 "#PWR057" H 8600 4175 30  0001 C CNN
F 1 "GND" H 8600 4105 30  0001 C CNN
F 2 "" H 8600 4175 60  0001 C CNN
F 3 "" H 8600 4175 60  0001 C CNN
	1    8600 4175
	-1   0    0    -1  
$EndComp
Text GLabel 8450 4725 2    60   Input ~ 0
+3.3V
Text GLabel 7400 4725 0    60   Input ~ 0
ENC_SW
Text GLabel 7400 4275 0    60   Output ~ 0
+5V
Text GLabel 7400 4875 0    60   Input ~ 0
URXD1
Text GLabel 8400 4875 2    60   Input ~ 0
UTXD1
Wire Wire Line
	8600 4125 8600 4175
Wire Wire Line
	8300 4475 8400 4475
Wire Wire Line
	8400 4475 8400 4425
Wire Wire Line
	8400 4425 8450 4425
Wire Wire Line
	8450 4575 8300 4575
Wire Wire Line
	7400 4575 7500 4575
Wire Wire Line
	8300 4675 8400 4675
Wire Wire Line
	8400 4675 8400 4725
Wire Wire Line
	8400 4725 8450 4725
Wire Wire Line
	7400 4425 7450 4425
Wire Wire Line
	7450 4425 7450 4475
Wire Wire Line
	7450 4475 7500 4475
Wire Wire Line
	7400 4275 7500 4275
Wire Wire Line
	7500 4275 7500 4375
Wire Wire Line
	7400 4875 7500 4875
Wire Wire Line
	7500 4875 7500 4775
Wire Wire Line
	8400 4875 8300 4875
Wire Wire Line
	8300 4875 8300 4775
Wire Wire Line
	8300 4125 8300 4375
Wire Wire Line
	7450 4675 7500 4675
Wire Wire Line
	7450 4725 7450 4675
Wire Wire Line
	7400 4725 7450 4725
Wire Wire Line
	8600 4125 8300 4125
Wire Wire Line
	9925 1500 9875 1500
Wire Wire Line
	9875 1500 9875 1600
Wire Wire Line
	9875 1600 9775 1600
NoConn ~ 9775 2000
NoConn ~ 8975 1900
Text GLabel 8775 2675 0    60   Input ~ 0
SPI0_SCK_LCD_BUFF
NoConn ~ 8925 2775
Text GLabel 8775 2550 0    60   Input ~ 0
SPI0_MOSI_LCD_BUFF
Wire Wire Line
	8775 2550 8850 2550
Wire Wire Line
	8850 2550 8850 2575
Wire Wire Line
	8850 2575 8925 2575
NoConn ~ 9725 2775
NoConn ~ 9725 2675
$Comp
L Conn_01x08 J26
U 1 1
P 8575 6225
F 0 "J26" V 8575 6650 50  0000 C CNN
F 1 "E3" V 8725 6225 40  0000 C CNN
F 2 "complib:PIN_ARRAY_8x1" H 8575 6225 60  0001 C CNN
F 3 "" H 8575 6225 60  0001 C CNN
	1    8575 6225
	1    0    0    -1  
$EndComp
$Comp
L Conn_01x08 J18
U 1 1
P 7000 6225
F 0 "J18" V 6975 6650 50  0000 C CNN
F 1 "E2" V 7150 6225 40  0000 C CNN
F 2 "complib:PIN_ARRAY_8x1" H 7000 6225 60  0001 C CNN
F 3 "" H 7000 6225 60  0001 C CNN
	1    7000 6225
	1    0    0    -1  
$EndComp
Text GLabel 6575 3350 0    60   Input ~ 0
SERVO
$Comp
L GND #PWR058
U 1 1
P 6575 3675
F 0 "#PWR058" H 6575 3675 30  0001 C CNN
F 1 "GND" H 6575 3605 30  0001 C CNN
F 2 "" H 6575 3675 60  0001 C CNN
F 3 "" H 6575 3675 60  0001 C CNN
	1    6575 3675
	-1   0    0    -1  
$EndComp
Text Notes 7100 3400 0    60   ~ 0
Standard hobby\nservo pinout on these\n3 pins
Text GLabel 8775 2375 0    60   Input ~ 0
BEEP
Text GLabel 9875 2525 2    60   Input ~ 0
LCD_CS_BUFF
$Comp
L Conn_01x13 J21
U 1 1
P 7000 2775
F 0 "J21" H 7025 3425 50  0000 C CNN
F 1 "Expansion" V 7100 2850 50  0000 C CNN
F 2 "Pin_Headers:Pin_Header_Straight_1x13_Pitch2.54mm" H 7000 2775 50  0001 C CNN
F 3 "" H 7000 2775 50  0001 C CNN
	1    7000 2775
	1    0    0    -1  
$EndComp
$Comp
L GND #PWR034
U 1 1
P 6500 1950
AR Path="/5686D8F2" Ref="#PWR034"  Part="1" 
AR Path="/50656780/5686D8F2" Ref="#PWR059"  Part="1" 
F 0 "#PWR059" H 6500 1950 30  0001 C CNN
F 1 "GND" H 6500 1880 30  0001 C CNN
F 2 "" H 6500 1950 60  0001 C CNN
F 3 "" H 6500 1950 60  0001 C CNN
	1    6500 1950
	1    0    0    -1  
$EndComp
Wire Wire Line
	6800 2775 6625 2775
Wire Wire Line
	6625 2775 6625 2750
Wire Wire Line
	6625 2750 6575 2750
Wire Wire Line
	6575 2900 6625 2900
Wire Wire Line
	6625 2900 6625 2875
Wire Wire Line
	6625 2875 6800 2875
Wire Wire Line
	6800 2975 6625 2975
Wire Wire Line
	6625 2975 6625 3050
Wire Wire Line
	6625 3050 6575 3050
Wire Wire Line
	6500 1900 6500 1950
Wire Wire Line
	6575 3350 6725 3350
Wire Wire Line
	6575 3500 6750 3500
Wire Wire Line
	6800 3675 6575 3675
Wire Wire Line
	6725 3350 6725 3175
Wire Wire Line
	6725 3175 6800 3175
Wire Wire Line
	6800 3275 6750 3275
Wire Wire Line
	6750 3275 6750 3500
Wire Wire Line
	6800 3375 6800 3675
Text GLabel 6575 2150 0    60   Input ~ 0
RESET
Wire Wire Line
	6575 3200 6675 3200
Wire Wire Line
	6675 3200 6675 3075
Wire Wire Line
	6675 3075 6800 3075
Text GLabel 6575 2750 0    60   Input ~ 0
VSSA
Text GLabel 11500 3250 0    60   Input ~ 0
E1_UART
Text GLabel 11500 2750 0    60   Input ~ 0
E0_UART
Text GLabel 11500 1250 0    60   Input ~ 0
Z_UART
Text GLabel 11500 1750 0    60   Input ~ 0
Y_UART
Text GLabel 11500 2250 0    60   Input ~ 0
X_UART
Text Notes 875  8475 0    60   ~ 0
Temperature Daughterboard Header
Wire Notes Line
	700  8275 3100 8275
Wire Notes Line
	3100 8275 3100 9525
Wire Notes Line
	3100 9525 700  9525
Wire Notes Line
	700  9525 700  8275
Text GLabel 6675 5825 0    60   Input ~ 0
V_IN
Text GLabel 6725 6750 0    60   Input ~ 0
+3.3V
$Comp
L GND #PWR060
U 1 1
P 6175 6725
F 0 "#PWR060" H 6175 6725 30  0001 C CNN
F 1 "GND" H 6175 6655 30  0001 C CNN
F 2 "" H 6175 6725 60  0001 C CNN
F 3 "" H 6175 6725 60  0001 C CNN
	1    6175 6725
	-1   0    0    -1  
$EndComp
Wire Wire Line
	6675 5825 6800 5825
Wire Wire Line
	6800 5825 6800 5925
Wire Wire Line
	6175 5900 6750 5900
Wire Wire Line
	6750 5900 6750 6025
Text GLabel 8250 6025 0    60   Input ~ 0
E3_UART
Text GLabel 6675 6025 0    60   Input ~ 0
E2_UART
Wire Wire Line
	6675 6325 6800 6325
Wire Wire Line
	6800 6625 6800 6750
Text GLabel 6575 2600 0    60   Input ~ 0
ADVREF
Wire Wire Line
	6800 2675 6625 2675
Wire Wire Line
	6625 2675 6625 2600
Wire Wire Line
	6625 2600 6575 2600
Wire Wire Line
	6800 2575 6650 2575
Wire Wire Line
	6650 2575 6650 2450
Wire Wire Line
	6650 2450 6575 2450
Wire Wire Line
	6800 2475 6675 2475
Wire Wire Line
	6675 2475 6675 2300
Wire Wire Line
	6675 2300 6575 2300
Wire Wire Line
	6800 2375 6700 2375
Wire Wire Line
	6700 2375 6700 2150
Wire Wire Line
	6700 2150 6575 2150
Text Notes 6225 5550 0    60   ~ 0
External Stepper Drivers
Wire Notes Line
	6100 5425 6100 6950
Wire Notes Line
	6100 6950 8800 6950
Wire Notes Line
	8800 6950 8800 5450
Wire Notes Line
	8800 5450 6100 5450
$Comp
L CONN4 J4
U 1 1
P 2100 1400
F 0 "J4" H 2100 1150 50  0000 C CNN
F 1 "CONN4" V 2150 1400 50  0000 C CNN
F 2 "complib:screwt-barrier-9.5mm-1x4" H 2100 1400 60  0001 C CNN
F 3 "" H 2100 1400 60  0000 C CNN
	1    2100 1400
	1    0    0    -1  
$EndComp
Wire Wire Line
	1650 1350 1650 1450
Wire Wire Line
	1650 1450 1750 1450
Connection ~ 1650 1350
Wire Wire Line
	1750 1550 1650 1550
Text GLabel 1550 8000 0    60   Input ~ 0
VSSA
Text GLabel 1550 7850 0    60   Input ~ 0
THERMISTOR3
$Comp
L CONN2 J1
U 1 1
P 1950 7850
F 0 "J1" H 1950 7750 40  0000 C CNN
F 1 "C TEMP" V 2100 7900 40  0000 C CNN
F 2 "complib:PIN_ARRAY_2X1" H 1950 7850 60  0001 C CNN
F 3 "" H 1950 7850 60  0001 C CNN
	1    1950 7850
	1    0    0    1   
$EndComp
Wire Wire Line
	1600 7850 1550 7850
Wire Wire Line
	1550 8000 1600 8000
Wire Wire Line
	1600 8000 1600 7950
Text GLabel 9925 1950 2    60   Input ~ 0
RESET_EXT
Wire Wire Line
	9925 1950 9850 1950
Wire Wire Line
	9850 1950 9850 1900
Wire Wire Line
	9850 1900 9775 1900
Text GLabel 8450 4425 2    60   Input ~ 0
SPI0_SCK_BUFF
Text GLabel 7400 4575 0    60   Input ~ 0
SPI0_MOSI_BUFF
Text GLabel 8450 4575 2    60   Input ~ 0
SPI0_MISO_BUFF
Wire Wire Line
	6175 5900 6175 6725
Wire Wire Line
	6750 6025 6800 6025
Wire Wire Line
	6800 6750 6725 6750
Wire Wire Line
	6675 6025 6700 6025
Wire Wire Line
	6700 6025 6700 6125
Wire Wire Line
	6700 6125 6800 6125
Wire Wire Line
	6800 6225 6725 6225
Wire Wire Line
	6725 6225 6725 6175
Wire Wire Line
	6725 6175 6650 6175
Wire Wire Line
	6800 6425 6725 6425
Wire Wire Line
	6725 6425 6725 6475
Wire Wire Line
	6725 6475 6675 6475
Wire Wire Line
	6800 6525 6750 6525
Wire Wire Line
	6750 6525 6750 6575
Wire Wire Line
	6750 6575 6175 6575
Connection ~ 6175 6575
Text GLabel 8250 5825 0    60   Input ~ 0
V_IN
Text GLabel 8300 6750 0    60   Input ~ 0
+3.3V
$Comp
L GND #PWR061
U 1 1
P 7750 6725
F 0 "#PWR061" H 7750 6725 30  0001 C CNN
F 1 "GND" H 7750 6655 30  0001 C CNN
F 2 "" H 7750 6725 60  0001 C CNN
F 3 "" H 7750 6725 60  0001 C CNN
	1    7750 6725
	-1   0    0    -1  
$EndComp
Wire Wire Line
	8250 5825 8375 5825
Wire Wire Line
	8375 5825 8375 5925
Wire Wire Line
	7750 5900 8325 5900
Wire Wire Line
	8325 5900 8325 6025
Wire Wire Line
	8250 6325 8375 6325
Wire Wire Line
	8375 6625 8375 6750
Wire Wire Line
	7750 5900 7750 6725
Wire Wire Line
	8325 6025 8375 6025
Wire Wire Line
	8375 6750 8300 6750
Wire Wire Line
	8250 6025 8275 6025
Wire Wire Line
	8275 6025 8275 6125
Wire Wire Line
	8275 6125 8375 6125
Wire Wire Line
	8375 6225 8300 6225
Wire Wire Line
	8300 6225 8300 6175
Wire Wire Line
	8300 6175 8225 6175
Wire Wire Line
	8375 6425 8300 6425
Wire Wire Line
	8300 6425 8300 6475
Wire Wire Line
	8300 6475 8250 6475
Wire Wire Line
	8375 6525 8325 6525
Wire Wire Line
	8325 6525 8325 6575
Wire Wire Line
	8325 6575 7750 6575
Connection ~ 7750 6575
NoConn ~ 18375 1275
$Comp
L CONN2 J16
U 1 1
P 2355 3615
F 0 "J16" H 2355 3515 40  0000 C CNN
F 1 "E0 HEAT" V 2505 3665 40  0000 C CNN
F 2 "complib:PIN_ARRAY_2X1" H 2355 3615 60  0001 C CNN
F 3 "" H 2355 3615 60  0001 C CNN
	1    2355 3615
	-1   0    0    1   
$EndComp
$Comp
L CONN2 J17
U 1 1
P 2260 4105
F 0 "J17" H 2260 4005 40  0000 C CNN
F 1 "E1 HEAT" V 2410 4155 40  0000 C CNN
F 2 "complib:PIN_ARRAY_2X1" H 2260 4105 60  0001 C CNN
F 3 "" H 2260 4105 60  0001 C CNN
	1    2260 4105
	-1   0    0    1   
$EndComp
Wire Wire Line
	1505 3475 2705 3475
Wire Wire Line
	1505 3475 1505 3625
Connection ~ 1505 3625
Connection ~ 1525 3825
Wire Wire Line
	1485 4125 1485 3970
Wire Wire Line
	1485 3970 2610 3970
Connection ~ 1485 4125
Connection ~ 1525 4325
Wire Wire Line
	2705 3475 2705 3615
Wire Wire Line
	2705 3825 2705 3715
Wire Wire Line
	2610 3970 2610 4105
Wire Wire Line
	2610 4325 2610 4205
Text GLabel 1300 9200 0    60   Input ~ 0
TWCK0
Text GLabel 1300 9350 0    60   Input ~ 0
TWD0
Wire Wire Line
	1300 9200 1375 9200
Wire Wire Line
	1375 9200 1375 9150
Wire Wire Line
	1375 9150 1475 9150
Wire Wire Line
	1300 9350 1475 9350
Wire Wire Line
	1475 9350 1475 9250
Text GLabel 6700 1775 0    60   Input ~ 0
+5V
Wire Wire Line
	6500 1900 6725 1900
Wire Wire Line
	6725 1900 6725 2275
Wire Wire Line
	6725 2275 6800 2275
Wire Wire Line
	6800 2175 6800 1775
Wire Wire Line
	6800 1775 6700 1775
Text GLabel 10025 4150 0    60   Input ~ 0
+5V
Wire Wire Line
	10175 4150 10025 4150
$EndSCHEMATC
